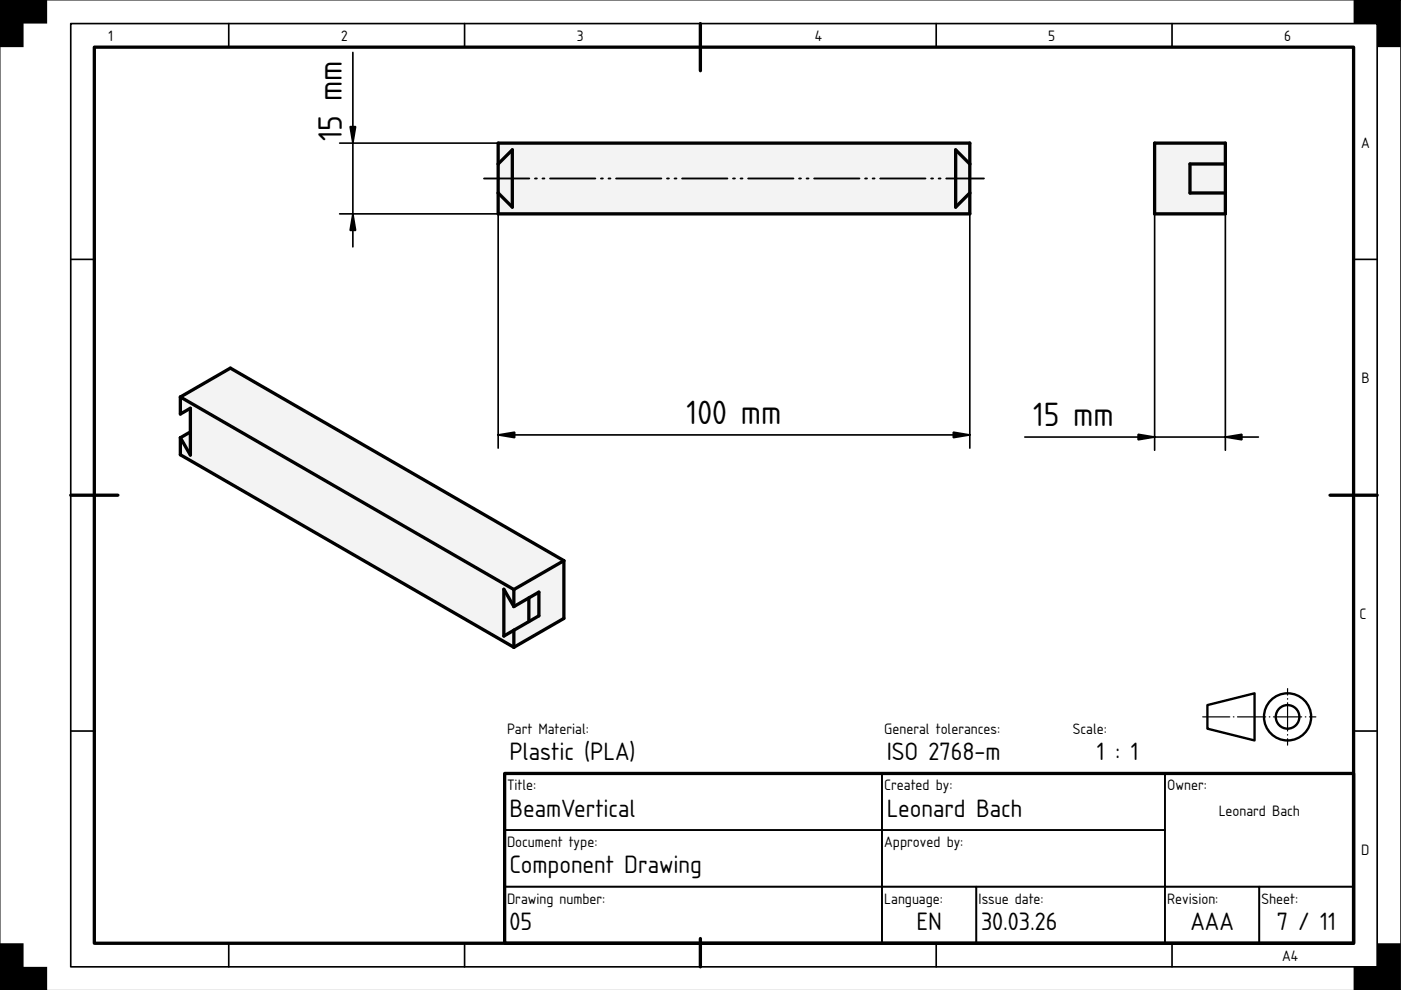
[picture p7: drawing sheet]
<svg xmlns="http://www.w3.org/2000/svg" width="297mm" height="210mm" viewBox="0 0 297 210" stroke-linecap="round" stroke-linejoin="round" font-family="sans-serif">
<path d="M0 0h297v210h-297z" fill="#fff" stroke="#000" stroke-width=".21"/>
<path d="M20 10h267v190h-267zM148.5 5v10M15 105h10M282 105h10M107 164h180v36h-180zM148.5 199v6" fill="none" stroke="#000" stroke-width=".7"/>
<g fill="none" stroke="#000" stroke-width=".35">
<path d="M15 5h277v200h-277zM48.5 5v5M98.5 5v5M198.5 5v5M248.5 5v5M15 55h5M287 55h5M15 155h5M287 155h5M107 164h80v12h-80zM107 176h80v12h-80zM187 176h60v12h-60z"/>
<path d="M187 164h60v12h-60zM247 164h40v24h-40zM48.5 200v5M98.5 200v5M107 188h80v12h-80zM187 188h20v12h-20zM198.5 200v5M207 188h40v12h-40zM247 188h20v12h-20zM248.5 200v5M267 188h20v12h-20z"/>
</g>
<path d="M0 0h10v5h-5v5h-5zM287 0h10v10h-5v-5h-5zM0 200h5v5h5v5h-10zM292 200h5v10h-10v-5h5z" fill="#000"/>
<g fill="none" stroke="#000" stroke-width=".5">
<path d="M256 149.5l10-2.5v10l-10-2.5z"/>
<circle cx="273" cy="152" r="5"/>
<circle cx="273" cy="152" r="2.5"/>
</g>
<path d="M255 152h24" fill="none" stroke="#000" stroke-width=".25" stroke-dasharray="6 .7 .1 .7" stroke-dashoffset=".2"/>
<path d="M273 158v-12" fill="none" stroke="#000" stroke-width=".25" stroke-dasharray="6 .7 .1 .7" stroke-dashoffset="4.6"/>
<g fill="#f1f3f5">
<path d="M105.6 30.3h100v15h-100z" fill-rule="evenodd"/>
<path d="M105.6 30.3h100v4.5l-3-3v12.1l3-3v4.4h-100v-4.4l3 3v-12.1l-3 3z" fill-rule="evenodd"/>
<path d="M105.6 34.8l3-3v12.1l-3-3z" fill-rule="evenodd"/>
<path d="M202.6 31.8l3 3v6.1l-3 3z" fill-rule="evenodd"/>
</g>
<path d="M105.6 30.3h100v15h-100zM105.6 34.8l3-3v12.1l-3-3M205.6 34.8l-3-3v12.1l3-3" fill="none" stroke="#000" stroke-width=".7"/>
<path d="M102.6 37.8h106" fill="none" stroke="#000" stroke-width=".4" stroke-dasharray="9.6 1.2 .4 1.2 .4 1.2"/>
<path d="M74.8 11.1v41.2M72 30.3h33.6M72 45.3h33.6v49.7M205.6 45.3v49.7M105.6 92.2h100" fill="none" stroke="#000" stroke-width=".35"/>
<path d="M74.2 26.8h1.2l-.6 3.5zM74.8 45.3l.6 3.5h-1.2zM105.6 92.2l3.5-.6v1.2zM202.1 91.6l3.5 .6-3.5 .6z" fill="#000" stroke="#000" stroke-width=".35"/>
<g fill="#f1f3f5">
<path d="M38.2 92.8l2.2-1.2v4.9z"/>
<path d="M38.2 84.2l10.6-6.2 70.8 40.9v12.2l-10.7 6.1-70.7-40.8v-3.6l2.2-1.2v-5l-2.2 1.2z" fill-rule="evenodd"/>
<path d="M38.2 84.2l10.6-6.2 70.8 40.9-10.7 6.1z" fill-rule="evenodd"/>
<path d="M38.2 84.2l70.7 40.8v3.6l-2.1-3.7v10l2.1-1.3v3.6l-70.7-40.8v-3.6l2.2 3.7v-9.9l-2.2 1.2z" fill-rule="evenodd"/>
<path d="M108.9 125l10.7-6.1v12.2l-10.7 6.1v-3.6l5.4-3v-5.1l-5.4 3.1z" fill-rule="evenodd"/>
<path d="M106.8 124.9l2.1 3.7 3.2-1.8v5l-5.3 3.1z" fill-rule="evenodd"/>
<path d="M112.1 126.8l2.2-1.3v5.1l-2.2 1.2z" fill-rule="evenodd"/>
</g>
<path d="M38.2 84.2l70.7 40.8M38.2 84.2l10.6-6.2 70.8 40.9M38.2 84.2v3.6l2.2-1.2v9.9l-2.2-3.7M38.2 92.8v3.6l70.7 40.8M40.4 91.6l-2.2 1.2M119.6 118.9l-10.7 6.1M119.6 118.9v12.2l-10.7 6.1M106.8 124.9l2.1 3.7 5.4-3.1v5.1l-7.5 4.3zM108.9 125v3.6M108.9 133.6v3.6M112.1 126.8v5" fill="none" stroke="#000" stroke-width=".7"/>
<g fill="#f1f3f5">
<path d="M244.8 30.3h15v15h-15z" fill-rule="evenodd"/>
<path d="M244.8 30.3h15v4.5h-7.5v6.1h7.5v4.4h-15z" fill-rule="evenodd"/>
<path d="M252.3 34.8h7.5v6.1h-7.5z" fill-rule="evenodd"/>
</g>
<path d="M244.8 30.3h15v15h-15zM259.8 34.8h-7.5v6.1h7.5" fill="none" stroke="#000" stroke-width=".7"/>
<path d="M244.8 45.3v50.2M259.8 45.3v50.2M217.3 92.7h49.5" fill="none" stroke="#000" stroke-width=".35"/>
<path d="M241.3 92.1l3.5 .6-3.5 .5zM259.8 92.7l3.5-.6v1.1z" fill="#000" stroke="#000" stroke-width=".35"/>
<g font-size="6.7">
<text x="72.5" y="30" transform="rotate(-90 72.5 30)">15 mm</text>
<text x="145.6" y="89.9">100 mm</text>
<text x="219" y="90.3">15 mm</text>
</g>
<g font-size="5">
<text x="108" y="161.2">Plastic (PLA)</text>
<text x="188" y="161.2">ISO 2768-m</text>
<text x="232.6" y="161.2">1 : 1</text>
<text x="108" y="173.2">BeamVertical</text>
<text x="188" y="173.2">Leonard Bach</text>
<text x="108" y="185.2">Component Drawing</text>
<text x="108" y="197.2">05</text>
<text x="194.3" y="197.2">EN</text>
<text x="208" y="197.2">30.03.26</text>
<text x="252.4" y="197.2">AAA</text>
<text x="270.7" y="197.2">7 / 11</text>
</g>
<g font-size="3">
<text x="23" y="8.8">1</text>
<text x="72.3" y="8.8">2</text>
<text x="122.3" y="8.8">3</text>
<text x="172.7" y="8.8">4</text>
<text x="222.3" y="8.8">5</text>
<text x="272.3" y="8.8">6</text>
<text x="288.6" y="31.3">A</text>
<text x="288.6" y="81.3">B</text>
<text x="288.3" y="131.3">C</text>
<text x="107.5" y="155.6">Part Material:</text>
<text x="187.5" y="155.6">General tolerances:</text>
<text x="227.5" y="155.6">Scale:</text>
<text x="107.5" y="167.6">Title:</text>
<text x="187.5" y="167.6">Created by:</text>
<text x="247.5" y="167.6">Owner:</text>
<text x="258.4" y="173.1">Leonard Bach</text>
<text x="107.5" y="179.6">Document type:</text>
<text x="187.5" y="179.6">Approved by:</text>
<text x="288.6" y="181.3">D</text>
<text x="107.5" y="191.6">Drawing number:</text>
<text x="187.5" y="191.6">Language:</text>
<text x="207.5" y="191.6">Issue date:</text>
<text x="247.5" y="191.6">Revision:</text>
<text x="267.5" y="191.6">Sheet:</text>
<text x="271.8" y="203.8">A4</text>
</g>
</svg>
